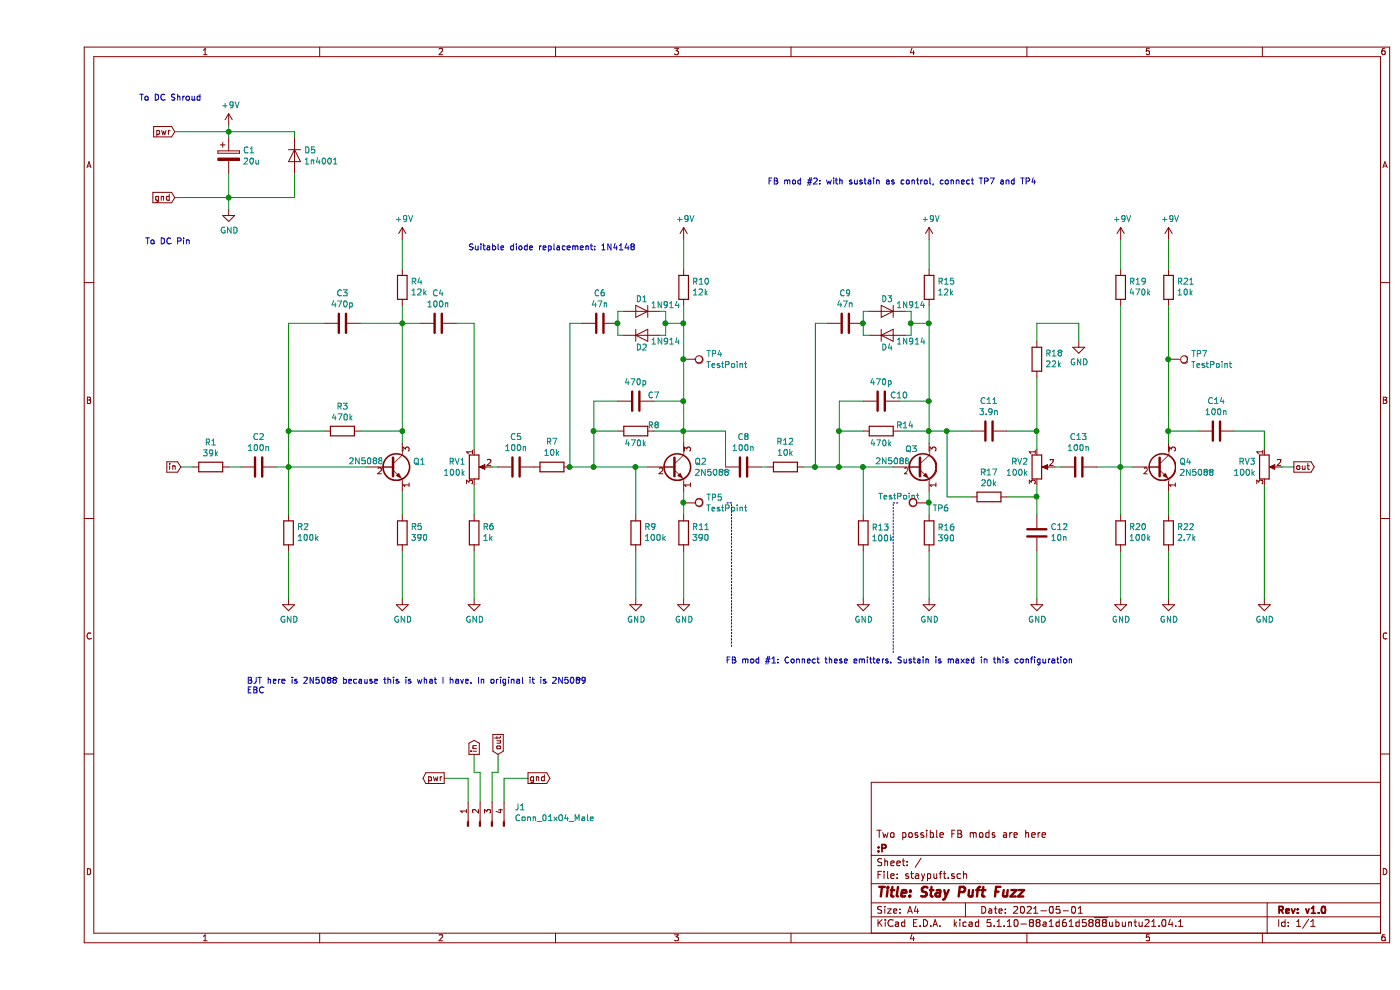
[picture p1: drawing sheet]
EESchema Schematic File Version 4
EELAYER 30 0
EELAYER END
$Descr A4 11693 8268
encoding utf-8
Sheet 1 1
Title "Stay Puft Fuzz"
Date "2021-05-01"
Rev "v1.0"
Comp ":P"
Comment1 "Two possible FB mods are here"
Comment2 ""
Comment3 ""
Comment4 ""
$EndDescr
$Comp
L Transistor_BJT:2N3904 Q1
U 1 1
P 2950 3900
F 0 "Q1" H 3140 3946 50  0000 L CNN
F 1 "2N5088" H 2600 3950 50  0000 L CNN
F 2 "Package_TO_SOT_THT:TO-92_Inline_Wide" H 3150 3825 50  0001 L CIN
F 3 "https://www.alldatasheet.com/datasheet-pdf/pdf/11479/ONSEMI/2N5088.html" H 2950 3900 50  0001 L CNN
	1    2950 3900
	1    0    0    -1  
$EndComp
$Comp
L Transistor_BJT:2N3904 Q2
U 1 1
P 5300 3900
F 0 "Q2" H 5490 3946 50  0000 L CNN
F 1 "2N5088" H 5490 3855 50  0000 L CNN
F 2 "Package_TO_SOT_THT:TO-92_Inline_Wide" H 5500 3825 50  0001 L CIN
F 3 "https://www.alldatasheet.com/datasheet-pdf/pdf/11479/ONSEMI/2N5088.html" H 5300 3900 50  0001 L CNN
	1    5300 3900
	1    0    0    -1  
$EndComp
$Comp
L Transistor_BJT:2N3904 Q4
U 1 1
P 9350 3900
F 0 "Q4" H 9540 3946 50  0000 L CNN
F 1 "2N5088" H 9540 3855 50  0000 L CNN
F 2 "Package_TO_SOT_THT:TO-92_Inline_Wide" H 9550 3825 50  0001 L CIN
F 3 "https://www.alldatasheet.com/datasheet-pdf/pdf/11479/ONSEMI/2N5088.html" H 9350 3900 50  0001 L CNN
	1    9350 3900
	1    0    0    -1  
$EndComp
$Comp
L Device:R R1
U 1 1
P 1450 3900
F 0 "R1" V 1243 3900 50  0000 C CNN
F 1 "39k" V 1334 3900 50  0000 C CNN
F 2 "Resistor_THT:R_Axial_DIN0207_L6.3mm_D2.5mm_P10.16mm_Horizontal" V 1380 3900 50  0001 C CNN
F 3 "~" H 1450 3900 50  0001 C CNN
	1    1450 3900
	0    1    1    0   
$EndComp
$Comp
L Device:R R3
U 1 1
P 2550 3600
F 0 "R3" V 2343 3600 50  0000 C CNN
F 1 "470k" V 2434 3600 50  0000 C CNN
F 2 "Resistor_THT:R_Axial_DIN0207_L6.3mm_D2.5mm_P10.16mm_Horizontal" V 2480 3600 50  0001 C CNN
F 3 "~" H 2550 3600 50  0001 C CNN
	1    2550 3600
	0    1    1    0   
$EndComp
$Comp
L Device:R R2
U 1 1
P 2100 4450
F 0 "R2" H 2030 4404 50  0000 R CNN
F 1 "100k" H 2030 4495 50  0000 R CNN
F 2 "Resistor_THT:R_Axial_DIN0207_L6.3mm_D2.5mm_P10.16mm_Horizontal" V 2030 4450 50  0001 C CNN
F 3 "~" H 2100 4450 50  0001 C CNN
	1    2100 4450
	-1   0    0    1   
$EndComp
$Comp
L Device:R R5
U 1 1
P 3050 4450
F 0 "R5" H 2980 4404 50  0000 R CNN
F 1 "390" H 2980 4495 50  0000 R CNN
F 2 "Resistor_THT:R_Axial_DIN0207_L6.3mm_D2.5mm_P10.16mm_Horizontal" V 2980 4450 50  0001 C CNN
F 3 "~" H 3050 4450 50  0001 C CNN
	1    3050 4450
	-1   0    0    1   
$EndComp
$Comp
L Device:R R6
U 1 1
P 3650 4450
F 0 "R6" H 3580 4404 50  0000 R CNN
F 1 "1k" H 3580 4495 50  0000 R CNN
F 2 "Resistor_THT:R_Axial_DIN0207_L6.3mm_D2.5mm_P10.16mm_Horizontal" V 3580 4450 50  0001 C CNN
F 3 "~" H 3650 4450 50  0001 C CNN
	1    3650 4450
	-1   0    0    1   
$EndComp
$Comp
L Device:R R4
U 1 1
P 3050 2400
F 0 "R4" H 2980 2354 50  0000 R CNN
F 1 "12k" H 2980 2445 50  0000 R CNN
F 2 "Resistor_THT:R_Axial_DIN0207_L6.3mm_D2.5mm_P10.16mm_Horizontal" V 2980 2400 50  0001 C CNN
F 3 "~" H 3050 2400 50  0001 C CNN
	1    3050 2400
	-1   0    0    1   
$EndComp
$Comp
L Device:R R7
U 1 1
P 4300 3900
F 0 "R7" V 4507 3900 50  0000 C CNN
F 1 "10k" V 4416 3900 50  0000 C CNN
F 2 "Resistor_THT:R_Axial_DIN0207_L6.3mm_D2.5mm_P10.16mm_Horizontal" V 4230 3900 50  0001 C CNN
F 3 "~" H 4300 3900 50  0001 C CNN
	1    4300 3900
	0    -1   -1   0   
$EndComp
$Comp
L Device:R R8
U 1 1
P 5000 3600
F 0 "R8" V 4950 3750 50  0000 C CNN
F 1 "470k" V 5100 3600 50  0000 C CNN
F 2 "Resistor_THT:R_Axial_DIN0207_L6.3mm_D2.5mm_P10.16mm_Horizontal" V 4930 3600 50  0001 C CNN
F 3 "~" H 5000 3600 50  0001 C CNN
	1    5000 3600
	0    1    1    0   
$EndComp
$Comp
L Device:R R9
U 1 1
P 5000 4450
F 0 "R9" H 4930 4404 50  0000 R CNN
F 1 "100k" H 4930 4495 50  0000 R CNN
F 2 "Resistor_THT:R_Axial_DIN0207_L6.3mm_D2.5mm_P10.16mm_Horizontal" V 4930 4450 50  0001 C CNN
F 3 "~" H 5000 4450 50  0001 C CNN
	1    5000 4450
	-1   0    0    1   
$EndComp
$Comp
L Device:R R11
U 1 1
P 5400 4450
F 0 "R11" H 5330 4404 50  0000 R CNN
F 1 "390" H 5330 4495 50  0000 R CNN
F 2 "Resistor_THT:R_Axial_DIN0207_L6.3mm_D2.5mm_P10.16mm_Horizontal" V 5330 4450 50  0001 C CNN
F 3 "~" H 5400 4450 50  0001 C CNN
	1    5400 4450
	-1   0    0    1   
$EndComp
$Comp
L Device:R R10
U 1 1
P 5400 2400
F 0 "R10" H 5330 2354 50  0000 R CNN
F 1 "12k" H 5330 2445 50  0000 R CNN
F 2 "Resistor_THT:R_Axial_DIN0207_L6.3mm_D2.5mm_P10.16mm_Horizontal" V 5330 2400 50  0001 C CNN
F 3 "~" H 5400 2400 50  0001 C CNN
	1    5400 2400
	-1   0    0    1   
$EndComp
$Comp
L Device:R R12
U 1 1
P 6250 3900
F 0 "R12" V 6457 3900 50  0000 C CNN
F 1 "10k" V 6366 3900 50  0000 C CNN
F 2 "Resistor_THT:R_Axial_DIN0207_L6.3mm_D2.5mm_P10.16mm_Horizontal" V 6180 3900 50  0001 C CNN
F 3 "~" H 6250 3900 50  0001 C CNN
	1    6250 3900
	0    -1   -1   0   
$EndComp
$Comp
L Device:R R16
U 1 1
P 7450 4450
F 0 "R16" H 7520 4496 50  0000 L CNN
F 1 "390" H 7520 4405 50  0000 L CNN
F 2 "Resistor_THT:R_Axial_DIN0207_L6.3mm_D2.5mm_P10.16mm_Horizontal" V 7380 4450 50  0001 C CNN
F 3 "~" H 7450 4450 50  0001 C CNN
	1    7450 4450
	1    0    0    -1  
$EndComp
$Comp
L Device:R R13
U 1 1
P 6900 4450
F 0 "R13" H 6970 4496 50  0000 L CNN
F 1 "100k" H 6970 4405 50  0000 L CNN
F 2 "Resistor_THT:R_Axial_DIN0207_L6.3mm_D2.5mm_P10.16mm_Horizontal" V 6830 4450 50  0001 C CNN
F 3 "~" H 6900 4450 50  0001 C CNN
	1    6900 4450
	1    0    0    -1  
$EndComp
$Comp
L Device:C C2
U 1 1
P 1850 3900
F 0 "C2" V 1598 3900 50  0000 C CNN
F 1 "100n" V 1689 3900 50  0000 C CNN
F 2 "Capacitor_THT:C_Rect_L7.2mm_W3.0mm_P5.00mm_FKS2_FKP2_MKS2_MKP2" H 1888 3750 50  0001 C CNN
F 3 "~" H 1850 3900 50  0001 C CNN
	1    1850 3900
	0    1    1    0   
$EndComp
$Comp
L Device:C C4
U 1 1
P 3350 2700
F 0 "C4" V 3098 2700 50  0000 C CNN
F 1 "100n" V 3189 2700 50  0000 C CNN
F 2 "Capacitor_THT:C_Rect_L7.2mm_W3.0mm_P5.00mm_FKS2_FKP2_MKS2_MKP2" H 3388 2550 50  0001 C CNN
F 3 "~" H 3350 2700 50  0001 C CNN
	1    3350 2700
	0    1    1    0   
$EndComp
$Comp
L Device:C C3
U 1 1
P 2550 2700
F 0 "C3" V 2298 2700 50  0000 C CNN
F 1 "470p" V 2389 2700 50  0000 C CNN
F 2 "Capacitor_THT:C_Disc_D5.0mm_W2.5mm_P5.00mm" H 2588 2550 50  0001 C CNN
F 3 "~" H 2550 2700 50  0001 C CNN
	1    2550 2700
	0    1    1    0   
$EndComp
$Comp
L Device:C C5
U 1 1
P 4000 3900
F 0 "C5" V 3748 3900 50  0000 C CNN
F 1 "100n" V 3839 3900 50  0000 C CNN
F 2 "Capacitor_THT:C_Rect_L7.2mm_W3.0mm_P5.00mm_FKS2_FKP2_MKS2_MKP2" H 4038 3750 50  0001 C CNN
F 3 "~" H 4000 3900 50  0001 C CNN
	1    4000 3900
	0    1    1    0   
$EndComp
$Comp
L Device:C C7
U 1 1
P 5000 3350
F 0 "C7" V 4950 3500 50  0000 C CNN
F 1 "470p" V 4839 3350 50  0000 C CNN
F 2 "Capacitor_THT:C_Disc_D5.0mm_W2.5mm_P5.00mm" H 5038 3200 50  0001 C CNN
F 3 "~" H 5000 3350 50  0001 C CNN
	1    5000 3350
	0    1    1    0   
$EndComp
$Comp
L Device:C C6
U 1 1
P 4700 2700
F 0 "C6" V 4448 2700 50  0000 C CNN
F 1 "47n" V 4539 2700 50  0000 C CNN
F 2 "Capacitor_THT:C_Rect_L7.2mm_W3.0mm_P5.00mm_FKS2_FKP2_MKS2_MKP2" H 4738 2550 50  0001 C CNN
F 3 "~" H 4700 2700 50  0001 C CNN
	1    4700 2700
	0    1    1    0   
$EndComp
$Comp
L power:GND #PWR03
U 1 1
P 2100 5000
F 0 "#PWR03" H 2100 4750 50  0001 C CNN
F 1 "GND" H 2105 4827 50  0000 C CNN
F 2 "" H 2100 5000 50  0001 C CNN
F 3 "" H 2100 5000 50  0001 C CNN
	1    2100 5000
	1    0    0    -1  
$EndComp
$Comp
L power:GND #PWR05
U 1 1
P 3050 5000
F 0 "#PWR05" H 3050 4750 50  0001 C CNN
F 1 "GND" H 3055 4827 50  0000 C CNN
F 2 "" H 3050 5000 50  0001 C CNN
F 3 "" H 3050 5000 50  0001 C CNN
	1    3050 5000
	1    0    0    -1  
$EndComp
$Comp
L power:GND #PWR06
U 1 1
P 3650 5000
F 0 "#PWR06" H 3650 4750 50  0001 C CNN
F 1 "GND" H 3655 4827 50  0000 C CNN
F 2 "" H 3650 5000 50  0001 C CNN
F 3 "" H 3650 5000 50  0001 C CNN
	1    3650 5000
	1    0    0    -1  
$EndComp
$Comp
L power:GND #PWR07
U 1 1
P 5000 5000
F 0 "#PWR07" H 5000 4750 50  0001 C CNN
F 1 "GND" H 5005 4827 50  0000 C CNN
F 2 "" H 5000 5000 50  0001 C CNN
F 3 "" H 5000 5000 50  0001 C CNN
	1    5000 5000
	1    0    0    -1  
$EndComp
$Comp
L power:GND #PWR09
U 1 1
P 5400 5000
F 0 "#PWR09" H 5400 4750 50  0001 C CNN
F 1 "GND" H 5405 4827 50  0000 C CNN
F 2 "" H 5400 5000 50  0001 C CNN
F 3 "" H 5400 5000 50  0001 C CNN
	1    5400 5000
	1    0    0    -1  
$EndComp
$Comp
L power:GND #PWR010
U 1 1
P 6900 5000
F 0 "#PWR010" H 6900 4750 50  0001 C CNN
F 1 "GND" H 6905 4827 50  0000 C CNN
F 2 "" H 6900 5000 50  0001 C CNN
F 3 "" H 6900 5000 50  0001 C CNN
	1    6900 5000
	1    0    0    -1  
$EndComp
$Comp
L power:GND #PWR012
U 1 1
P 7450 5000
F 0 "#PWR012" H 7450 4750 50  0001 C CNN
F 1 "GND" H 7455 4827 50  0000 C CNN
F 2 "" H 7450 5000 50  0001 C CNN
F 3 "" H 7450 5000 50  0001 C CNN
	1    7450 5000
	1    0    0    -1  
$EndComp
Wire Wire Line
	2100 5000 2100 4600
Wire Wire Line
	1600 3900 1700 3900
Wire Wire Line
	2000 3900 2100 3900
Wire Wire Line
	2100 4300 2100 3900
Connection ~ 2100 3900
Wire Wire Line
	2100 3900 2750 3900
Wire Wire Line
	2400 3600 2100 3600
Wire Wire Line
	2100 3600 2100 3900
Wire Wire Line
	3050 3700 3050 3600
Wire Wire Line
	2700 3600 3050 3600
Connection ~ 3050 3600
Wire Wire Line
	3050 3600 3050 2700
Wire Wire Line
	3050 4100 3050 4300
Wire Wire Line
	3050 4600 3050 5000
Wire Wire Line
	2700 2700 3050 2700
Connection ~ 3050 2700
Wire Wire Line
	3050 2700 3050 2550
Wire Wire Line
	2400 2700 2100 2700
Wire Wire Line
	2100 2700 2100 3600
Connection ~ 2100 3600
Wire Wire Line
	3650 5000 3650 4600
Wire Wire Line
	3200 2700 3050 2700
$Comp
L Device:R_POT RV1
U 1 1
P 3650 3900
F 0 "RV1" H 3581 3946 50  0000 R CNN
F 1 "100k" H 3581 3855 50  0000 R CNN
F 2 "TerminalBlock:TerminalBlock_bornier-3_P5.08mm" H 3650 3900 50  0001 C CNN
F 3 "~" H 3650 3900 50  0001 C CNN
	1    3650 3900
	1    0    0    -1  
$EndComp
Wire Wire Line
	3650 4300 3650 4050
Wire Wire Line
	3650 3750 3650 2700
Wire Wire Line
	3650 2700 3500 2700
Wire Wire Line
	3800 3900 3850 3900
Wire Wire Line
	5400 3700 5400 3600
Wire Wire Line
	5150 3600 5400 3600
Connection ~ 5400 3600
Wire Wire Line
	5400 3600 5400 3350
Wire Wire Line
	4850 3600 4650 3600
Wire Wire Line
	4650 3600 4650 3900
Connection ~ 4650 3900
Wire Wire Line
	4650 3900 5000 3900
Wire Wire Line
	4850 3350 4650 3350
Wire Wire Line
	4650 3350 4650 3600
Connection ~ 4650 3600
Wire Wire Line
	5150 3350 5400 3350
Connection ~ 5400 3350
Wire Wire Line
	5400 3350 5400 3000
Wire Wire Line
	4450 3900 4650 3900
Wire Wire Line
	5000 4300 5000 3900
Connection ~ 5000 3900
Wire Wire Line
	5000 3900 5100 3900
Wire Wire Line
	5000 5000 5000 4600
Wire Wire Line
	5400 5000 5400 4600
Wire Wire Line
	5400 4300 5400 4200
$Comp
L Device:D D1
U 1 1
P 5050 2600
F 0 "D1" H 5050 2500 50  0000 C CNN
F 1 "1N914" H 4850 2550 50  0000 C CNN
F 2 "Diode_THT:D_DO-35_SOD27_P10.16mm_Horizontal" H 5050 2600 50  0001 C CNN
F 3 "~" H 5050 2600 50  0001 C CNN
	1    5050 2600
	-1   0    0    1   
$EndComp
$Comp
L Device:D D2
U 1 1
P 5050 2800
F 0 "D2" H 5050 2700 50  0000 C CNN
F 1 "1N914" H 5250 2750 50  0000 C CNN
F 2 "Diode_THT:D_DO-35_SOD27_P10.16mm_Horizontal" H 5050 2800 50  0001 C CNN
F 3 "~" H 5050 2800 50  0001 C CNN
	1    5050 2800
	1    0    0    -1  
$EndComp
Wire Wire Line
	5200 2800 5250 2800
Wire Wire Line
	5250 2800 5250 2700
Wire Wire Line
	5250 2600 5200 2600
Wire Wire Line
	5400 2700 5250 2700
Connection ~ 5400 2700
Wire Wire Line
	5400 2700 5400 2550
Connection ~ 5250 2700
Wire Wire Line
	5250 2700 5250 2600
Wire Wire Line
	4900 2800 4850 2800
Wire Wire Line
	4850 2800 4850 2700
Wire Wire Line
	4850 2600 4900 2600
Connection ~ 4850 2700
Wire Wire Line
	4850 2700 4850 2600
Wire Wire Line
	4550 2700 4450 2700
Wire Wire Line
	4450 2700 4450 3900
Connection ~ 4450 3900
$Comp
L Transistor_BJT:2N3904 Q3
U 1 1
P 7350 3900
F 0 "Q3" H 7250 4050 50  0000 L CNN
F 1 "2N5088" H 7000 3950 50  0000 L CNN
F 2 "Package_TO_SOT_THT:TO-92_Inline_Wide" H 7550 3825 50  0001 L CIN
F 3 "https://www.alldatasheet.com/datasheet-pdf/pdf/11479/ONSEMI/2N5088.html" H 7350 3900 50  0001 L CNN
	1    7350 3900
	1    0    0    -1  
$EndComp
$Comp
L Device:R R14
U 1 1
P 7050 3600
F 0 "R14" V 7000 3800 50  0000 C CNN
F 1 "470k" V 7150 3600 50  0000 C CNN
F 2 "Resistor_THT:R_Axial_DIN0207_L6.3mm_D2.5mm_P10.16mm_Horizontal" V 6980 3600 50  0001 C CNN
F 3 "~" H 7050 3600 50  0001 C CNN
	1    7050 3600
	0    1    1    0   
$EndComp
$Comp
L Device:R R15
U 1 1
P 7450 2400
F 0 "R15" H 7380 2354 50  0000 R CNN
F 1 "12k" H 7380 2445 50  0000 R CNN
F 2 "Resistor_THT:R_Axial_DIN0207_L6.3mm_D2.5mm_P10.16mm_Horizontal" V 7380 2400 50  0001 C CNN
F 3 "~" H 7450 2400 50  0001 C CNN
	1    7450 2400
	-1   0    0    1   
$EndComp
$Comp
L Device:C C10
U 1 1
P 7050 3350
F 0 "C10" V 7000 3500 50  0000 C CNN
F 1 "470p" V 6889 3350 50  0000 C CNN
F 2 "Capacitor_THT:C_Disc_D5.0mm_W2.5mm_P5.00mm" H 7088 3200 50  0001 C CNN
F 3 "~" H 7050 3350 50  0001 C CNN
	1    7050 3350
	0    1    1    0   
$EndComp
$Comp
L Device:C C9
U 1 1
P 6750 2700
F 0 "C9" V 6498 2700 50  0000 C CNN
F 1 "47n" V 6589 2700 50  0000 C CNN
F 2 "Capacitor_THT:C_Rect_L7.2mm_W3.0mm_P5.00mm_FKS2_FKP2_MKS2_MKP2" H 6788 2550 50  0001 C CNN
F 3 "~" H 6750 2700 50  0001 C CNN
	1    6750 2700
	0    1    1    0   
$EndComp
Wire Wire Line
	7450 3700 7450 3600
Wire Wire Line
	7200 3600 7450 3600
Connection ~ 7450 3600
Wire Wire Line
	7450 3600 7450 3350
Wire Wire Line
	6900 3600 6700 3600
Wire Wire Line
	6700 3600 6700 3900
Wire Wire Line
	6900 3350 6700 3350
Wire Wire Line
	6700 3350 6700 3600
Connection ~ 6700 3600
Wire Wire Line
	7200 3350 7450 3350
Connection ~ 7450 3350
Wire Wire Line
	7450 3350 7450 2700
$Comp
L Device:D D3
U 1 1
P 7100 2600
F 0 "D3" H 7100 2500 50  0000 C CNN
F 1 "1N914" H 6900 2550 50  0000 C CNN
F 2 "Diode_THT:D_DO-35_SOD27_P10.16mm_Horizontal" H 7100 2600 50  0001 C CNN
F 3 "~" H 7100 2600 50  0001 C CNN
	1    7100 2600
	-1   0    0    1   
$EndComp
$Comp
L Device:D D4
U 1 1
P 7100 2800
F 0 "D4" H 7100 2700 50  0000 C CNN
F 1 "1N914" H 7300 2750 50  0000 C CNN
F 2 "Diode_THT:D_DO-35_SOD27_P10.16mm_Horizontal" H 7100 2800 50  0001 C CNN
F 3 "~" H 7100 2800 50  0001 C CNN
	1    7100 2800
	1    0    0    -1  
$EndComp
Wire Wire Line
	7250 2800 7300 2800
Wire Wire Line
	7300 2800 7300 2700
Wire Wire Line
	7300 2600 7250 2600
Wire Wire Line
	7450 2700 7300 2700
Connection ~ 7450 2700
Wire Wire Line
	7450 2700 7450 2550
Connection ~ 7300 2700
Wire Wire Line
	7300 2700 7300 2600
Wire Wire Line
	6950 2800 6900 2800
Wire Wire Line
	6900 2800 6900 2700
Wire Wire Line
	6900 2600 6950 2600
Connection ~ 6900 2700
Wire Wire Line
	6900 2700 6900 2600
Wire Wire Line
	6600 2700 6500 2700
Wire Wire Line
	6500 2700 6500 3900
Wire Wire Line
	7150 3900 6900 3900
Wire Wire Line
	6500 3900 6700 3900
Connection ~ 6700 3900
Wire Wire Line
	6400 3900 6500 3900
Connection ~ 6500 3900
Wire Wire Line
	6900 4300 6900 3900
Connection ~ 6900 3900
Wire Wire Line
	6900 3900 6700 3900
Wire Wire Line
	7450 4300 7450 4200
Wire Wire Line
	7450 5000 7450 4600
Wire Wire Line
	6900 5000 6900 4600
$Comp
L Device:C C8
U 1 1
P 5900 3900
F 0 "C8" V 5648 3900 50  0000 C CNN
F 1 "100n" V 5739 3900 50  0000 C CNN
F 2 "Capacitor_THT:C_Rect_L7.2mm_W3.0mm_P5.00mm_FKS2_FKP2_MKS2_MKP2" H 5938 3750 50  0001 C CNN
F 3 "~" H 5900 3900 50  0001 C CNN
	1    5900 3900
	0    1    1    0   
$EndComp
Wire Wire Line
	6050 3900 6100 3900
Wire Wire Line
	5750 3900 5750 3600
Wire Wire Line
	5750 3600 5400 3600
$Comp
L Device:R_POT RV2
U 1 1
P 8350 3900
F 0 "RV2" H 8281 3946 50  0000 R CNN
F 1 "100k" H 8281 3855 50  0000 R CNN
F 2 "TerminalBlock:TerminalBlock_bornier-3_P5.08mm" H 8350 3900 50  0001 C CNN
F 3 "~" H 8350 3900 50  0001 C CNN
	1    8350 3900
	1    0    0    -1  
$EndComp
$Comp
L Device:C C11
U 1 1
P 7950 3600
F 0 "C11" V 7698 3600 50  0000 C CNN
F 1 "3.9n" V 7789 3600 50  0000 C CNN
F 2 "Capacitor_THT:C_Rect_L7.2mm_W3.0mm_P5.00mm_FKS2_FKP2_MKS2_MKP2" H 7988 3450 50  0001 C CNN
F 3 "~" H 7950 3600 50  0001 C CNN
	1    7950 3600
	0    1    1    0   
$EndComp
$Comp
L Device:C C13
U 1 1
P 8700 3900
F 0 "C13" V 8448 3900 50  0000 C CNN
F 1 "100n" V 8539 3900 50  0000 C CNN
F 2 "Capacitor_THT:C_Rect_L7.2mm_W3.0mm_P5.00mm_FKS2_FKP2_MKS2_MKP2" H 8738 3750 50  0001 C CNN
F 3 "~" H 8700 3900 50  0001 C CNN
	1    8700 3900
	0    1    1    0   
$EndComp
$Comp
L Device:C C12
U 1 1
P 8350 4450
F 0 "C12" H 8235 4404 50  0000 R CNN
F 1 "10n" H 8235 4495 50  0000 R CNN
F 2 "Capacitor_THT:C_Rect_L7.2mm_W3.0mm_P5.00mm_FKS2_FKP2_MKS2_MKP2" H 8388 4300 50  0001 C CNN
F 3 "~" H 8350 4450 50  0001 C CNN
	1    8350 4450
	-1   0    0    1   
$EndComp
$Comp
L Device:C C14
U 1 1
P 9850 3600
F 0 "C14" V 9598 3600 50  0000 C CNN
F 1 "100n" V 9689 3600 50  0000 C CNN
F 2 "Capacitor_THT:C_Rect_L7.2mm_W3.0mm_P5.00mm_FKS2_FKP2_MKS2_MKP2" H 9888 3450 50  0001 C CNN
F 3 "~" H 9850 3600 50  0001 C CNN
	1    9850 3600
	0    1    1    0   
$EndComp
$Comp
L Device:R R17
U 1 1
P 7950 4150
F 0 "R17" V 7743 4150 50  0000 C CNN
F 1 "20k" V 7834 4150 50  0000 C CNN
F 2 "Resistor_THT:R_Axial_DIN0207_L6.3mm_D2.5mm_P10.16mm_Horizontal" V 7880 4150 50  0001 C CNN
F 3 "~" H 7950 4150 50  0001 C CNN
	1    7950 4150
	0    1    1    0   
$EndComp
$Comp
L Device:R R18
U 1 1
P 8350 3000
F 0 "R18" H 8280 2954 50  0000 R CNN
F 1 "22k" H 8280 3045 50  0000 R CNN
F 2 "Resistor_THT:R_Axial_DIN0207_L6.3mm_D2.5mm_P10.16mm_Horizontal" V 8280 3000 50  0001 C CNN
F 3 "~" H 8350 3000 50  0001 C CNN
	1    8350 3000
	-1   0    0    1   
$EndComp
$Comp
L Device:R R20
U 1 1
P 9050 4450
F 0 "R20" H 8980 4404 50  0000 R CNN
F 1 "100k" H 8980 4495 50  0000 R CNN
F 2 "Resistor_THT:R_Axial_DIN0207_L6.3mm_D2.5mm_P10.16mm_Horizontal" V 8980 4450 50  0001 C CNN
F 3 "~" H 9050 4450 50  0001 C CNN
	1    9050 4450
	-1   0    0    1   
$EndComp
$Comp
L Device:R R19
U 1 1
P 9050 2400
F 0 "R19" H 8980 2354 50  0000 R CNN
F 1 "470k" H 8980 2445 50  0000 R CNN
F 2 "Resistor_THT:R_Axial_DIN0207_L6.3mm_D2.5mm_P10.16mm_Horizontal" V 8980 2400 50  0001 C CNN
F 3 "~" H 9050 2400 50  0001 C CNN
	1    9050 2400
	-1   0    0    1   
$EndComp
$Comp
L Device:R R21
U 1 1
P 9450 2400
F 0 "R21" H 9380 2354 50  0000 R CNN
F 1 "10k" H 9380 2445 50  0000 R CNN
F 2 "Resistor_THT:R_Axial_DIN0207_L6.3mm_D2.5mm_P10.16mm_Horizontal" V 9380 2400 50  0001 C CNN
F 3 "~" H 9450 2400 50  0001 C CNN
	1    9450 2400
	-1   0    0    1   
$EndComp
$Comp
L Device:R R22
U 1 1
P 9450 4450
F 0 "R22" H 9380 4404 50  0000 R CNN
F 1 "2.7k" H 9380 4495 50  0000 R CNN
F 2 "Resistor_THT:R_Axial_DIN0207_L6.3mm_D2.5mm_P10.16mm_Horizontal" V 9380 4450 50  0001 C CNN
F 3 "~" H 9450 4450 50  0001 C CNN
	1    9450 4450
	-1   0    0    1   
$EndComp
$Comp
L Device:R_POT RV3
U 1 1
P 10250 3900
F 0 "RV3" H 10181 3946 50  0000 R CNN
F 1 "100k" H 10181 3855 50  0000 R CNN
F 2 "Potentiometer_THT:Potentiometer_Omeg_PC16BU_Vertical" H 10250 3900 50  0001 C CNN
F 3 "~" H 10250 3900 50  0001 C CNN
	1    10250 3900
	1    0    0    -1  
$EndComp
$Comp
L power:GND #PWR013
U 1 1
P 8350 5000
F 0 "#PWR013" H 8350 4750 50  0001 C CNN
F 1 "GND" H 8355 4827 50  0000 C CNN
F 2 "" H 8350 5000 50  0001 C CNN
F 3 "" H 8350 5000 50  0001 C CNN
	1    8350 5000
	1    0    0    -1  
$EndComp
$Comp
L power:GND #PWR016
U 1 1
P 9050 5000
F 0 "#PWR016" H 9050 4750 50  0001 C CNN
F 1 "GND" H 9055 4827 50  0000 C CNN
F 2 "" H 9050 5000 50  0001 C CNN
F 3 "" H 9050 5000 50  0001 C CNN
	1    9050 5000
	1    0    0    -1  
$EndComp
$Comp
L power:GND #PWR018
U 1 1
P 9450 5000
F 0 "#PWR018" H 9450 4750 50  0001 C CNN
F 1 "GND" H 9455 4827 50  0000 C CNN
F 2 "" H 9450 5000 50  0001 C CNN
F 3 "" H 9450 5000 50  0001 C CNN
	1    9450 5000
	1    0    0    -1  
$EndComp
$Comp
L power:GND #PWR019
U 1 1
P 10250 5000
F 0 "#PWR019" H 10250 4750 50  0001 C CNN
F 1 "GND" H 10255 4827 50  0000 C CNN
F 2 "" H 10250 5000 50  0001 C CNN
F 3 "" H 10250 5000 50  0001 C CNN
	1    10250 5000
	1    0    0    -1  
$EndComp
$Comp
L power:GND #PWR014
U 1 1
P 8700 2850
F 0 "#PWR014" H 8700 2600 50  0001 C CNN
F 1 "GND" H 8705 2677 50  0000 C CNN
F 2 "" H 8700 2850 50  0001 C CNN
F 3 "" H 8700 2850 50  0001 C CNN
	1    8700 2850
	1    0    0    -1  
$EndComp
Wire Wire Line
	7450 3600 7600 3600
Wire Wire Line
	7600 3600 7600 4150
Wire Wire Line
	7600 4150 7800 4150
Connection ~ 7600 3600
Wire Wire Line
	7600 3600 7800 3600
Wire Wire Line
	8100 4150 8350 4150
Wire Wire Line
	8350 4150 8350 4050
Wire Wire Line
	8350 3750 8350 3600
Wire Wire Line
	8350 3600 8100 3600
Wire Wire Line
	8350 4300 8350 4150
Connection ~ 8350 4150
Wire Wire Line
	8350 5000 8350 4600
Wire Wire Line
	8500 3900 8550 3900
Wire Wire Line
	8350 3600 8350 3150
Connection ~ 8350 3600
Wire Wire Line
	8350 2850 8350 2700
Wire Wire Line
	8350 2700 8700 2700
Wire Wire Line
	8700 2700 8700 2850
Wire Wire Line
	8850 3900 9050 3900
Wire Wire Line
	9050 4300 9050 3900
Connection ~ 9050 3900
Wire Wire Line
	9050 3900 9150 3900
Wire Wire Line
	9050 5000 9050 4600
Wire Wire Line
	9450 5000 9450 4600
Wire Wire Line
	9450 4300 9450 4100
Wire Wire Line
	10250 5000 10250 4050
Wire Wire Line
	9050 2550 9050 3900
Wire Wire Line
	9450 3700 9450 3600
Wire Wire Line
	9700 3600 9450 3600
Connection ~ 9450 3600
Wire Wire Line
	9450 3600 9450 3000
Wire Wire Line
	10000 3600 10250 3600
Wire Wire Line
	10250 3600 10250 3750
$Comp
L Connector:TestPoint TP7
U 1 1
P 9450 3000
F 0 "TP7" V 9404 3188 50  0000 L CNN
F 1 "TestPoint" V 9495 3188 50  0000 L CNN
F 2 "Connector_PinHeader_2.54mm:PinHeader_1x01_P2.54mm_Vertical" H 9650 3000 50  0001 C CNN
F 3 "~" H 9650 3000 50  0001 C CNN
	1    9450 3000
	0    1    1    0   
$EndComp
Connection ~ 9450 3000
Wire Wire Line
	9450 3000 9450 2550
$Comp
L Connector:TestPoint TP4
U 1 1
P 5400 3000
F 0 "TP4" V 5354 3188 50  0000 L CNN
F 1 "TestPoint" V 5445 3188 50  0000 L CNN
F 2 "Connector_PinHeader_2.54mm:PinHeader_1x01_P2.54mm_Vertical" H 5600 3000 50  0001 C CNN
F 3 "~" H 5600 3000 50  0001 C CNN
	1    5400 3000
	0    1    1    0   
$EndComp
Connection ~ 5400 3000
Wire Wire Line
	5400 3000 5400 2700
$Comp
L Connector:TestPoint TP5
U 1 1
P 5400 4200
F 0 "TP5" V 5354 4388 50  0000 L CNN
F 1 "TestPoint" V 5445 4388 50  0000 L CNN
F 2 "Connector_PinHeader_2.54mm:PinHeader_1x01_P2.54mm_Vertical" H 5600 4200 50  0001 C CNN
F 3 "~" H 5600 4200 50  0001 C CNN
	1    5400 4200
	0    1    1    0   
$EndComp
Connection ~ 5400 4200
Wire Wire Line
	5400 4200 5400 4100
$Comp
L Connector:TestPoint TP6
U 1 1
P 7450 4200
F 0 "TP6" V 7400 4100 50  0000 C CNN
F 1 "TestPoint" V 7500 4450 50  0000 C CNN
F 2 "Connector_PinHeader_2.54mm:PinHeader_1x01_P2.54mm_Vertical" H 7650 4200 50  0001 C CNN
F 3 "~" H 7650 4200 50  0001 C CNN
	1    7450 4200
	0    -1   -1   0   
$EndComp
Connection ~ 7450 4200
Wire Wire Line
	7450 4200 7450 4100
Text Notes 5750 5550 0    50   ~ 0
FB mod #1: Connect these emitters. Sustain is maxed in this configuration
Wire Notes Line
	5800 5400 5800 4200
Wire Notes Line
	5800 4200 5750 4200
Wire Notes Line
	7150 5450 7150 4200
Wire Notes Line
	7150 4200 7200 4200
$Comp
L power:+9V #PWR04
U 1 1
P 3050 2000
F 0 "#PWR04" H 3050 1850 50  0001 C CNN
F 1 "+9V" H 3065 2173 50  0000 C CNN
F 2 "" H 3050 2000 50  0001 C CNN
F 3 "" H 3050 2000 50  0001 C CNN
	1    3050 2000
	1    0    0    -1  
$EndComp
$Comp
L power:+9V #PWR08
U 1 1
P 5400 2000
F 0 "#PWR08" H 5400 1850 50  0001 C CNN
F 1 "+9V" H 5415 2173 50  0000 C CNN
F 2 "" H 5400 2000 50  0001 C CNN
F 3 "" H 5400 2000 50  0001 C CNN
	1    5400 2000
	1    0    0    -1  
$EndComp
$Comp
L power:+9V #PWR011
U 1 1
P 7450 2000
F 0 "#PWR011" H 7450 1850 50  0001 C CNN
F 1 "+9V" H 7465 2173 50  0000 C CNN
F 2 "" H 7450 2000 50  0001 C CNN
F 3 "" H 7450 2000 50  0001 C CNN
	1    7450 2000
	1    0    0    -1  
$EndComp
$Comp
L power:+9V #PWR015
U 1 1
P 9050 2000
F 0 "#PWR015" H 9050 1850 50  0001 C CNN
F 1 "+9V" H 9065 2173 50  0000 C CNN
F 2 "" H 9050 2000 50  0001 C CNN
F 3 "" H 9050 2000 50  0001 C CNN
	1    9050 2000
	1    0    0    -1  
$EndComp
$Comp
L power:+9V #PWR017
U 1 1
P 9450 2000
F 0 "#PWR017" H 9450 1850 50  0001 C CNN
F 1 "+9V" H 9465 2173 50  0000 C CNN
F 2 "" H 9450 2000 50  0001 C CNN
F 3 "" H 9450 2000 50  0001 C CNN
	1    9450 2000
	1    0    0    -1  
$EndComp
Wire Wire Line
	3050 2250 3050 2000
Wire Wire Line
	5400 2250 5400 2000
Wire Wire Line
	7450 2250 7450 2000
Wire Wire Line
	9050 2250 9050 2000
Wire Wire Line
	9450 2250 9450 2000
$Comp
L Device:CP C1
U 1 1
P 1600 1300
F 0 "C1" H 1718 1346 50  0000 L CNN
F 1 "20u" H 1718 1255 50  0000 L CNN
F 2 "Capacitor_THT:CP_Radial_D5.0mm_P2.50mm" H 1638 1150 50  0001 C CNN
F 3 "~" H 1600 1300 50  0001 C CNN
	1    1600 1300
	1    0    0    -1  
$EndComp
$Comp
L power:+9V #PWR01
U 1 1
P 1600 1050
F 0 "#PWR01" H 1600 900 50  0001 C CNN
F 1 "+9V" H 1615 1223 50  0000 C CNN
F 2 "" H 1600 1050 50  0001 C CNN
F 3 "" H 1600 1050 50  0001 C CNN
	1    1600 1050
	1    0    0    -1  
$EndComp
$Comp
L power:GND #PWR02
U 1 1
P 1600 1750
F 0 "#PWR02" H 1600 1500 50  0001 C CNN
F 1 "GND" H 1605 1577 50  0000 C CNN
F 2 "" H 1600 1750 50  0001 C CNN
F 3 "" H 1600 1750 50  0001 C CNN
	1    1600 1750
	1    0    0    -1  
$EndComp
Wire Wire Line
	1600 1750 1600 1650
Wire Wire Line
	1600 1050 1600 1100
Wire Wire Line
	1150 1100 1600 1100
Connection ~ 1600 1100
Wire Wire Line
	1600 1100 1600 1150
Text Notes 850  850  0    50   ~ 0
To DC Shroud
Wire Wire Line
	1150 1650 1600 1650
Connection ~ 1600 1650
Wire Wire Line
	1600 1650 1600 1450
Wire Wire Line
	1200 3900 1300 3900
Wire Wire Line
	10500 3900 10400 3900
Text Notes 900  2050 0    50   ~ 0
To DC Pin
Text Notes 6100 1550 0    50   ~ 0
FB mod #2: with sustain as control, connect TP7 and TP4
Text Notes 3600 2100 0    50   ~ 0
Suitable diode replacement: 1N4148
Text Notes 1750 5800 0    50   ~ 0
BJT here is 2N5088 because this is what I have. In original it is 2N5089\nEBC 
Text GLabel 10500 3900 2    50   Output ~ 0
out
Text GLabel 1200 3900 0    50   Input ~ 0
in
Text GLabel 1150 1100 0    50   Input ~ 0
pwr
Text GLabel 1150 1650 0    50   Input ~ 0
gnd
$Comp
L Connector:Conn_01x04_Male J1
U 1 1
P 3700 6900
F 0 "J1" V 3854 6612 50  0000 R CNN
F 1 "Conn_01x04_Male" V 3763 6612 50  0000 R CNN
F 2 "Connector_PinSocket_2.54mm:PinSocket_1x04_P2.54mm_Vertical" H 3700 6900 50  0001 C CNN
F 3 "~" H 3700 6900 50  0001 C CNN
	1    3700 6900
	0    -1   -1   0   
$EndComp
Text GLabel 4100 6500 2    50   Output ~ 0
gnd
Text GLabel 3400 6500 0    50   Output ~ 0
pwr
Text GLabel 3650 6300 1    50   Output ~ 0
in
Text GLabel 3850 6300 1    50   Input ~ 0
out
Wire Wire Line
	3600 6700 3600 6500
Wire Wire Line
	3600 6500 3400 6500
Wire Wire Line
	3700 6700 3700 6450
Wire Wire Line
	3700 6450 3650 6450
Wire Wire Line
	3650 6450 3650 6300
Wire Wire Line
	3800 6700 3800 6450
Wire Wire Line
	3800 6450 3850 6450
Wire Wire Line
	3850 6450 3850 6300
Wire Wire Line
	3900 6700 3900 6500
Wire Wire Line
	3900 6500 4100 6500
$Comp
L Device:D D5
U 1 1
P 2150 1300
F 0 "D5" V 2104 1379 50  0000 L CNN
F 1 "1n4001" V 2195 1379 50  0000 L CNN
F 2 "Diode_THT:D_DO-41_SOD81_P10.16mm_Horizontal" H 2150 1300 50  0001 C CNN
F 3 "~" H 2150 1300 50  0001 C CNN
	1    2150 1300
	0    1    1    0   
$EndComp
Wire Wire Line
	2150 1150 2150 1100
Wire Wire Line
	2150 1100 1600 1100
Wire Wire Line
	2150 1450 2150 1650
Wire Wire Line
	2150 1650 1600 1650
$EndSCHEMATC
